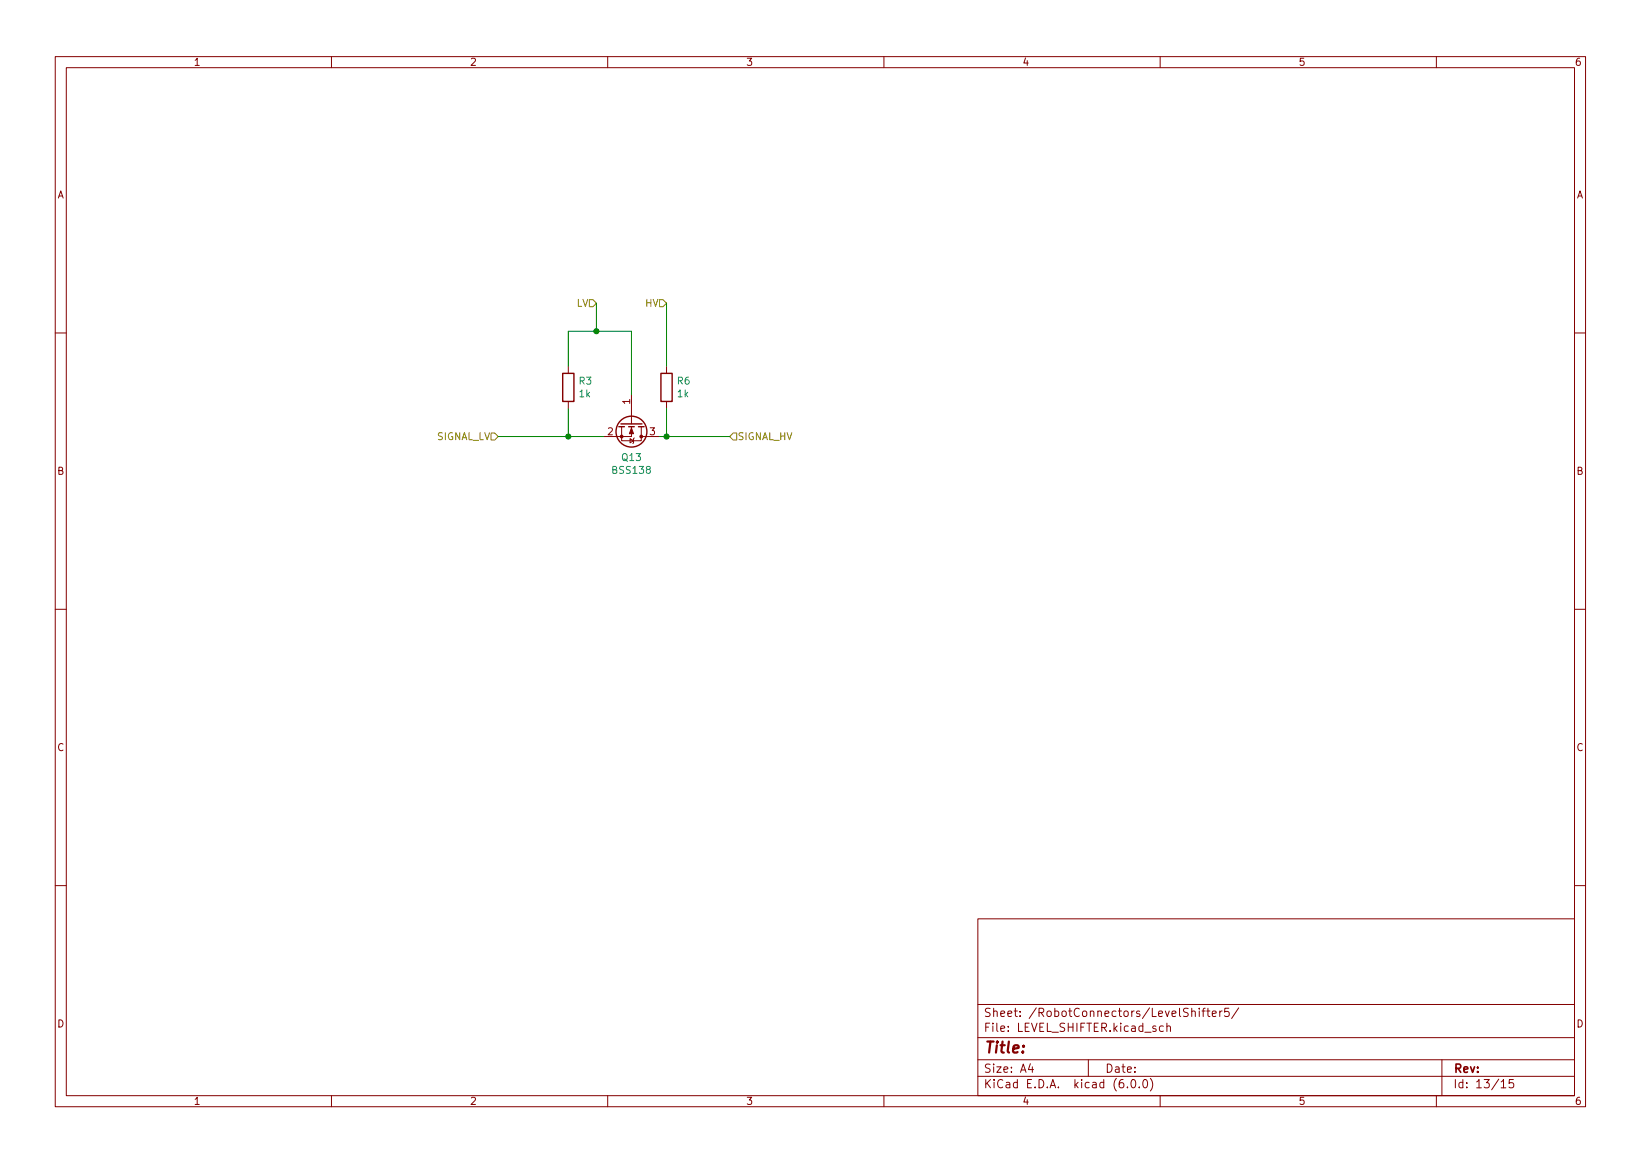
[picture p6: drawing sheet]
<svg xmlns="http://www.w3.org/2000/svg" width="297mm" height="210mm" viewBox="0 0 297 210" stroke-linecap="round" stroke-linejoin="round" font-family="sans-serif">
<g fill="none" stroke="#840000" stroke-width=".18">
<path d="M10 10.2h277v190.1h-277zM12 12.2h273v186.1h-273zM60 10.2v2M110 10.2v2M160 10.2v2M210 10.2v2M260 10.2v2M10 60.2h2M102.9 66.3v1.3M102.9 72.6v1.3M112.5 77.2v2.6h3.6v-2.6M114 79.4l.7 .4-.7 .3z"/>
<path d="M114.3 77.2v1.8h-5.1M114.3 71.4v5.3M114.8 79.2l-.1 .2v.7l-.1 .2M116.1 79h3.3M120.6 66.3v1.3M120.6 72.6v1.3M285 60.2h2M10 110.2h2M285 110.2h2M10 160.2h2M177 166.3h108v32h-108zM285 160.2h2"/>
<path d="M60 198.3v2M110 198.3v2M160 198.3v2M177 194.8h108M177 191.8h108M177 187.8h108M177 181.8h108M186.5 192.5l-.4 1h1M186.9 193v1M197 191.8v3M204.1 196.7v.1M204.9 195.4l.2-.1a.8 .8 0 0 1 .5 .8 .8 .8 0 0 1-.5 .7 1 1 0 0 1-.2-1.4z"/>
<path d="M206.2 196.7v.1M207.1 195.4l.1-.1a.8 .8 0 0 1 .5 .8 .8 .8 0 0 1-.5 .7 1 1 0 0 1-.1-1.4zM208.2 195.1a1.72 1.72 0 0 1 0 2.3M210 198.3v2M210.6 185.7l-.5-.1-.2 .3v.4l.1 .3h.6M211.2 185.8l.2-.2 .4 .1 .1 .9M211.2 185.1v1.5M215.7 183.1l.2-.2 .4 .1 .1 .9M215.7 182.4v1.5M217.1 182.4v.2M217.1 182.9v1M217.6 182.9h.5"/>
<path d="M218.1 182.4l-.3 .2v1.3M218.4 182.9h.6M218.6 182.4v1.3l.4 .2M219.4 183.4l.7-.1v-.3l-.5-.1-.2 .2 .1 .8h.6M220.8 182.9v1M221.2 182.9l-.3 .1-.1 .2M222.4 182.4h-.7l-.1 .7 .3-.1 .5 .1 .1 .2-.1 .5-.2 .1-.6-.1M224.2 182.4l-1.3 1.9M260 198.3v2M261 191.8v6.5M271.7 195.8l.5-.5v1.5M271.7 196.8h.9"/>
<path d="M273.9 195.3h-.7l-.1 .7 .3-.1 .5 .1 .1 .2-.1 .5-.2 .1-.6-.1"/>
</g>
<g fill="none" stroke="#840000" stroke-width=".25">
<path d="M101.9 67.6h2v5h-2zM112 77.2h1M112.4 76.7h3.8M113.8 77.2h1M115.6 77.2h1M119.6 67.6h2.1v5h-2.1z"/>
<circle cx="114.3" cy="78.1" r="2.79"/>
</g>
<g fill="#840000" stroke="#840000" stroke-width=".18">
<path d="M114.3 77.5l.4 1h-.8z"/>
<circle cx="112.5" cy="79" r=".25"/>
<circle cx="116.1" cy="79" r=".25"/>
</g>
<path d="M106.7 54.2h.6l.6 .7-.6 .6h-.6zM119.4 54.2h.6l.6 .7-.6 .6h-.6zM88.9 78.4h.6l.7 .6-.7 .6h-.6zM132.7 78.4h.6v1.2h-.6l-.6-.6z" fill="none" stroke="#848400" stroke-width=".18"/>
<path d="M107.9 54.9v5M120.6 54.9v11.4M90.2 79h19M102.9 66.3v-6.4h11.4v11.5M102.9 73.9v5.1M119.4 79h12.7M120.6 73.9v5.1" fill="none" stroke="#008400" stroke-width=".18"/>
<g fill="#008400" stroke="#008400" stroke-width=".18">
<circle cx="120.6" cy="79" r=".46"/>
<circle cx="102.9" cy="79" r=".46"/>
<circle cx="107.9" cy="59.9" r=".46"/>
</g>
<text font-size="2.8" fill="#840000" x="178" y="190.6">Title:</text>
<g font-size="2.1" fill="#840000">
<text x="178" y="184">Sheet: /RobotConnectors/LevelShifter5/</text>
<text x="178" y="186.7">File: LEVEL_SHIFTER.kicad_sch</text>
<text x="178" y="196.9">KiCad E.D.A. kicad (6.0.0)</text>
<text x="178" y="194.1">Size: A4</text>
<text x="200" y="194.1">Date:</text>
<text x="263" y="194.1">Rev:</text>
<text x="263" y="196.9">Id: 13/15</text>
</g>
<g font-size="1.8" fill="#840000">
<text x="35" y="11.9">1</text>
<text x="85" y="11.9">2</text>
<text x="135" y="11.9">3</text>
<text x="185" y="11.9">4</text>
<text x="235" y="11.9">5</text>
<text x="285" y="11.9">6</text>
<text x="10.3" y="35.9">A</text>
<text x="285.3" y="35.9">A</text>
<text x="114" y="73.1" transform="rotate(-90 114 73.1)">1</text>
<text x="110" y="78.7">2</text>
<text x="117.6" y="78.7">3</text>
<text x="10.3" y="85.9">B</text>
<text x="285.3" y="85.9">B</text>
<text x="10.3" y="135.9">C</text>
<text x="285.3" y="135.9">C</text>
<text x="10.3" y="185.9">D</text>
<text x="285.3" y="185.9">D</text>
<text x="35" y="199.9">1</text>
<text x="85" y="199.9">2</text>
<text x="135" y="199.9">3</text>
<text x="185" y="199.9">4</text>
<text x="235" y="199.9">5</text>
<text x="285" y="199.9">6</text>
</g>
<g font-size="1.8" fill="#848400">
<text x="104.3" y="55.5">LV</text>
<text x="116.8" y="55.5">HV</text>
<text x="78.9" y="79.6">SIGNAL_LV</text>
<text x="133.5" y="79.6">SIGNAL_HV</text>
</g>
<g font-size="1.8" fill="#008484">
<text x="104.8" y="69.6">R3</text>
<text x="104.9" y="71.9">1k</text>
<text x="122.6" y="69.6">R6</text>
<text x="122.6" y="71.9">1k</text>
<text x="112.6" y="83.4">Q13</text>
<text x="111" y="85.7">BSS138</text>
</g>
</svg>
